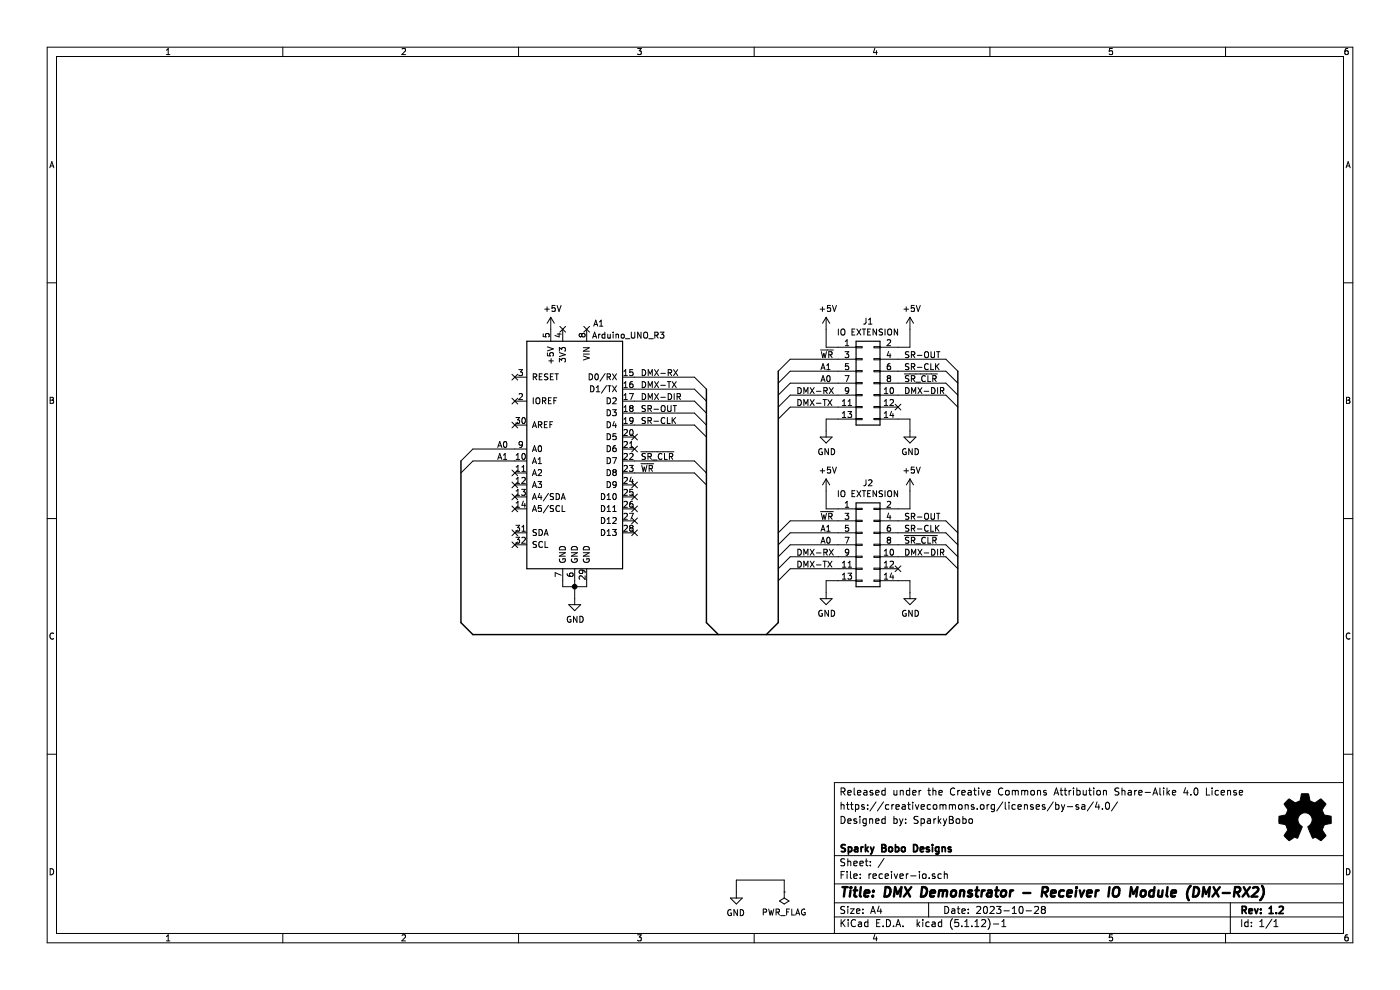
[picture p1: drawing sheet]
EESchema Schematic File Version 4
EELAYER 30 0
EELAYER END
$Descr A4 11693 8268
encoding utf-8
Sheet 1 1
Title "DMX Demonstrator - Receiver IO Module (DMX-RX2)"
Date "2023-10-28"
Rev "1.2"
Comp "Sparky Bobo Designs"
Comment1 ""
Comment2 "Designed by: SparkyBobo"
Comment3 "https://creativecommons.org/licenses/by-sa/4.0/"
Comment4 "Released under the Creative Commons Attribution Share-Alike 4.0 License"
$EndDescr
$Comp
L power:+5V #PWR0101
U 1 1
P 4600 2750
F 0 "#PWR0101" H 4600 2600 50  0001 C CNN
F 1 "+5V" H 4615 2923 50  0000 C CNN
F 2 "" H 4600 2750 50  0001 C CNN
F 3 "" H 4600 2750 50  0001 C CNN
	1    4600 2750
	1    0    0    -1  
$EndComp
Wire Wire Line
	4700 4850 4700 4900
Wire Wire Line
	4700 4900 4800 4900
Wire Wire Line
	4900 4900 4900 4850
Wire Wire Line
	4800 4850 4800 4900
Connection ~ 4800 4900
Wire Wire Line
	4800 4900 4900 4900
Wire Wire Line
	4800 5000 4800 4900
NoConn ~ 4300 3150
NoConn ~ 4700 2750
NoConn ~ 4300 3350
NoConn ~ 4300 3550
NoConn ~ 4900 2750
$Comp
L DMXDemonstrator:Arduino_UNO_R3-MCU_Module A1
U 1 1
P 4800 3750
F 0 "A1" H 4600 4800 50  0000 C CNN
F 1 "Arduino_UNO_R3" H 4350 4700 50  0000 C CNN
F 2 "footprints:ARDUINO_R3_NO_HOLES" H 4950 2700 50  0001 L CNN
F 3 "https://www.arduino.cc/en/Main/arduinoBoardUno" H 4600 4800 50  0001 C CNN
	1    4800 3750
	-1   0    0    -1  
$EndComp
$Comp
L Graphic:Logo_Open_Hardware_Small #LOGO1
U 1 1
P 10900 6850
F 0 "#LOGO1" H 10900 7125 50  0001 C CNN
F 1 "Logo_Open_Hardware_Small" H 10900 6625 50  0001 C CNN
F 2 "Aesthetics:OSHW-LOGO-S" H 10900 6850 50  0001 C CNN
F 3 "~" H 10900 6850 50  0001 C CNN
	1    10900 6850
	1    0    0    -1  
$EndComp
$Comp
L power:PWR_FLAG #FLG0101
U 1 1
P 6550 7450
F 0 "#FLG0101" H 6550 7525 50  0001 C CNN
F 1 "PWR_FLAG" H 6550 7623 50  0000 C CNN
F 2 "" H 6550 7450 50  0001 C CNN
F 3 "~" H 6550 7450 50  0001 C CNN
	1    6550 7450
	-1   0    0    1   
$EndComp
$Comp
L power:GND #PWR0105
U 1 1
P 6150 7450
F 0 "#PWR0105" H 6150 7200 50  0001 C CNN
F 1 "GND" H 6155 7277 50  0000 C CNN
F 2 "" H 6150 7450 50  0001 C CNN
F 3 "" H 6150 7450 50  0001 C CNN
	1    6150 7450
	-1   0    0    -1  
$EndComp
Wire Wire Line
	6150 7450 6150 7350
Wire Wire Line
	6150 7350 6550 7350
Wire Wire Line
	6550 7350 6550 7450
$Comp
L Connector_Generic:Conn_02x07_Odd_Even J1
U 1 1
P 7200 3200
F 0 "J1" H 7250 3717 50  0000 C CNN
F 1 "IO EXTENSION" H 7250 3626 50  0000 C CNN
F 2 "Connector_IDC:IDC-Header_2x07_P2.54mm_Horizontal" H 7200 3200 50  0001 C CNN
F 3 "~" H 7200 3200 50  0001 C CNN
	1    7200 3200
	1    0    0    -1  
$EndComp
$Comp
L Connector_Generic:Conn_02x07_Odd_Even J2
U 1 1
P 7200 4550
F 0 "J2" H 7250 5067 50  0000 C CNN
F 1 "IO EXTENSION" H 7250 4976 50  0000 C CNN
F 2 "Connector_IDC:IDC-Header_2x07_P2.54mm_Horizontal" H 7200 4550 50  0001 C CNN
F 3 "~" H 7200 4550 50  0001 C CNN
	1    7200 4550
	1    0    0    -1  
$EndComp
$Comp
L power:GND #PWR0102
U 1 1
P 4800 5000
F 0 "#PWR0102" H 4800 4750 50  0001 C CNN
F 1 "GND" H 4805 4827 50  0000 C CNN
F 2 "" H 4800 5000 50  0001 C CNN
F 3 "" H 4800 5000 50  0001 C CNN
	1    4800 5000
	1    0    0    -1  
$EndComp
Wire Wire Line
	4300 3850 3950 3850
Wire Wire Line
	4300 3750 3950 3750
NoConn ~ 4300 4250
NoConn ~ 4300 4150
NoConn ~ 4300 4050
NoConn ~ 4300 3950
NoConn ~ 5300 3650
NoConn ~ 5300 3750
NoConn ~ 5300 4050
NoConn ~ 5300 4150
NoConn ~ 5300 4250
NoConn ~ 5300 4350
Text Label 5350 3150 0    50   ~ 0
DMX-RX
Text Label 5350 3250 0    50   ~ 0
DMX-TX
Text Label 5350 3350 0    50   ~ 0
DMX-DIR
Text Label 7550 3000 0    50   ~ 0
SR-OUT
Text Label 7550 3100 0    50   ~ 0
SR-CLK
Text Label 7550 3200 0    50   ~ 0
~SR_CLR
Text Label 6850 4550 0    50   ~ 0
A0
Text Label 6850 4450 0    50   ~ 0
A1
Text Label 6850 4350 0    50   ~ 0
~WR
Text Label 7550 4550 0    50   ~ 0
~SR_CLR
Text Label 7550 4450 0    50   ~ 0
SR-CLK
Text Label 7550 4350 0    50   ~ 0
SR-OUT
Text Label 6850 3200 0    50   ~ 0
A0
Text Label 6850 3100 0    50   ~ 0
A1
Text Label 6850 3000 0    50   ~ 0
~WR
Text Label 4150 3750 0    50   ~ 0
A0
Text Label 4150 3850 0    50   ~ 0
A1
Text Label 5350 3950 0    50   ~ 0
~WR
Text Label 5350 3850 0    50   ~ 0
~SR_CLR
Text Label 5350 3550 0    50   ~ 0
SR-CLK
Text Label 5350 3450 0    50   ~ 0
SR-OUT
Text Label 6650 3300 0    50   ~ 0
DMX-RX
Text Label 7550 3300 0    50   ~ 0
DMX-DIR
Text Label 7550 4650 0    50   ~ 0
DMX-DIR
$Comp
L power:GND #PWR0103
U 1 1
P 6900 4950
F 0 "#PWR0103" H 6900 4700 50  0001 C CNN
F 1 "GND" H 6905 4777 50  0000 C CNN
F 2 "" H 6900 4950 50  0001 C CNN
F 3 "" H 6900 4950 50  0001 C CNN
	1    6900 4950
	1    0    0    -1  
$EndComp
$Comp
L power:GND #PWR0104
U 1 1
P 7600 4950
F 0 "#PWR0104" H 7600 4700 50  0001 C CNN
F 1 "GND" H 7605 4777 50  0000 C CNN
F 2 "" H 7600 4950 50  0001 C CNN
F 3 "" H 7600 4950 50  0001 C CNN
	1    7600 4950
	1    0    0    -1  
$EndComp
$Comp
L power:GND #PWR0106
U 1 1
P 7600 3600
F 0 "#PWR0106" H 7600 3350 50  0001 C CNN
F 1 "GND" H 7605 3427 50  0000 C CNN
F 2 "" H 7600 3600 50  0001 C CNN
F 3 "" H 7600 3600 50  0001 C CNN
	1    7600 3600
	1    0    0    -1  
$EndComp
$Comp
L power:GND #PWR0107
U 1 1
P 6900 3600
F 0 "#PWR0107" H 6900 3350 50  0001 C CNN
F 1 "GND" H 6905 3427 50  0000 C CNN
F 2 "" H 6900 3600 50  0001 C CNN
F 3 "" H 6900 3600 50  0001 C CNN
	1    6900 3600
	1    0    0    -1  
$EndComp
$Comp
L power:+5V #PWR0108
U 1 1
P 7600 2750
F 0 "#PWR0108" H 7600 2600 50  0001 C CNN
F 1 "+5V" H 7615 2923 50  0000 C CNN
F 2 "" H 7600 2750 50  0001 C CNN
F 3 "" H 7600 2750 50  0001 C CNN
	1    7600 2750
	1    0    0    -1  
$EndComp
$Comp
L power:+5V #PWR0109
U 1 1
P 6900 2750
F 0 "#PWR0109" H 6900 2600 50  0001 C CNN
F 1 "+5V" H 6915 2923 50  0000 C CNN
F 2 "" H 6900 2750 50  0001 C CNN
F 3 "" H 6900 2750 50  0001 C CNN
	1    6900 2750
	1    0    0    -1  
$EndComp
$Comp
L power:+5V #PWR0110
U 1 1
P 7600 4100
F 0 "#PWR0110" H 7600 3950 50  0001 C CNN
F 1 "+5V" H 7615 4273 50  0000 C CNN
F 2 "" H 7600 4100 50  0001 C CNN
F 3 "" H 7600 4100 50  0001 C CNN
	1    7600 4100
	1    0    0    -1  
$EndComp
$Comp
L power:+5V #PWR0111
U 1 1
P 6900 4100
F 0 "#PWR0111" H 6900 3950 50  0001 C CNN
F 1 "+5V" H 6915 4273 50  0000 C CNN
F 2 "" H 6900 4100 50  0001 C CNN
F 3 "" H 6900 4100 50  0001 C CNN
	1    6900 4100
	1    0    0    -1  
$EndComp
Wire Wire Line
	6600 3000 7000 3000
Wire Wire Line
	6600 3100 7000 3100
Wire Wire Line
	6600 3200 7000 3200
Wire Wire Line
	6600 4550 7000 4550
Wire Wire Line
	6600 4450 7000 4450
Wire Wire Line
	5300 3850 5800 3850
Wire Wire Line
	7500 3000 7900 3000
Wire Wire Line
	7500 4350 7900 4350
Wire Wire Line
	7500 4450 7900 4450
Wire Wire Line
	7900 3100 7500 3100
Wire Wire Line
	7500 3200 7900 3200
Wire Wire Line
	7500 4550 7900 4550
Wire Wire Line
	7500 4650 7900 4650
Wire Wire Line
	7900 3300 7500 3300
Wire Wire Line
	7500 3500 7600 3500
Wire Wire Line
	7600 3500 7600 3600
Wire Wire Line
	7000 3500 6900 3500
Wire Wire Line
	6900 3500 6900 3600
Wire Wire Line
	7000 4250 6900 4250
Wire Wire Line
	6900 4250 6900 4100
Wire Wire Line
	7500 4250 7600 4250
Wire Wire Line
	7600 4250 7600 4100
Wire Wire Line
	7500 2900 7600 2900
Wire Wire Line
	7600 2900 7600 2750
Wire Wire Line
	7000 2900 6900 2900
Wire Wire Line
	6900 2900 6900 2750
Wire Wire Line
	6900 4950 6900 4850
Wire Wire Line
	6900 4850 7000 4850
Wire Wire Line
	7500 4850 7600 4850
Wire Wire Line
	7600 4850 7600 4950
Entry Wire Line
	5800 3550 5900 3650
Entry Wire Line
	5800 3450 5900 3550
Entry Wire Line
	5800 3350 5900 3450
Wire Wire Line
	5300 3450 5800 3450
Wire Wire Line
	5300 3350 5800 3350
Wire Wire Line
	5800 3550 5300 3550
Entry Wire Line
	5800 3950 5900 4050
Entry Wire Line
	5800 3850 5900 3950
Wire Wire Line
	5800 3950 5300 3950
Wire Wire Line
	5300 3250 5800 3250
Entry Wire Line
	3850 3850 3950 3750
Entry Wire Line
	3850 3950 3950 3850
Entry Wire Line
	6500 3100 6600 3000
Entry Wire Line
	6500 3200 6600 3100
Entry Wire Line
	6500 3300 6600 3200
Entry Wire Line
	6500 4450 6600 4350
Entry Wire Line
	6500 4550 6600 4450
Entry Wire Line
	6500 4650 6600 4550
Entry Wire Line
	7900 3000 8000 3100
Entry Wire Line
	7900 3100 8000 3200
Entry Wire Line
	7900 3200 8000 3300
Entry Wire Line
	7900 3300 8000 3400
Entry Wire Line
	7900 4350 8000 4450
Entry Wire Line
	7900 4450 8000 4550
Entry Wire Line
	7900 4550 8000 4650
Entry Wire Line
	7900 4650 8000 4750
Entry Bus Bus
	3850 5200 3950 5300
Entry Bus Bus
	5900 5200 6000 5300
Entry Bus Bus
	7900 5300 8000 5200
Entry Bus Bus
	6400 5300 6500 5200
Wire Wire Line
	6600 4350 7000 4350
Text Label 6650 4650 0    50   ~ 0
DMX-RX
Text Label 6650 4750 0    50   ~ 0
DMX-TX
Wire Wire Line
	6600 4750 7000 4750
Wire Wire Line
	7000 4650 6600 4650
Wire Wire Line
	6600 3300 7000 3300
Text Label 6650 3400 0    50   ~ 0
DMX-TX
Wire Wire Line
	6600 3400 7000 3400
NoConn ~ 4300 4450
NoConn ~ 4300 4550
Wire Wire Line
	5300 3150 5800 3150
Entry Wire Line
	5800 3150 5900 3250
Entry Wire Line
	5800 3250 5900 3350
Entry Wire Line
	6500 3500 6600 3400
Entry Wire Line
	6500 3400 6600 3300
Entry Wire Line
	6500 4750 6600 4650
Entry Wire Line
	6500 4850 6600 4750
NoConn ~ 5300 4450
NoConn ~ 7500 3400
NoConn ~ 7500 4750
Wire Bus Line
	3850 3850 3850 5200
Wire Bus Line
	3950 5300 7900 5300
Wire Bus Line
	5900 3250 5900 5200
Wire Bus Line
	6500 3100 6500 5200
Wire Bus Line
	8000 3100 8000 5200
$EndSCHEMATC
